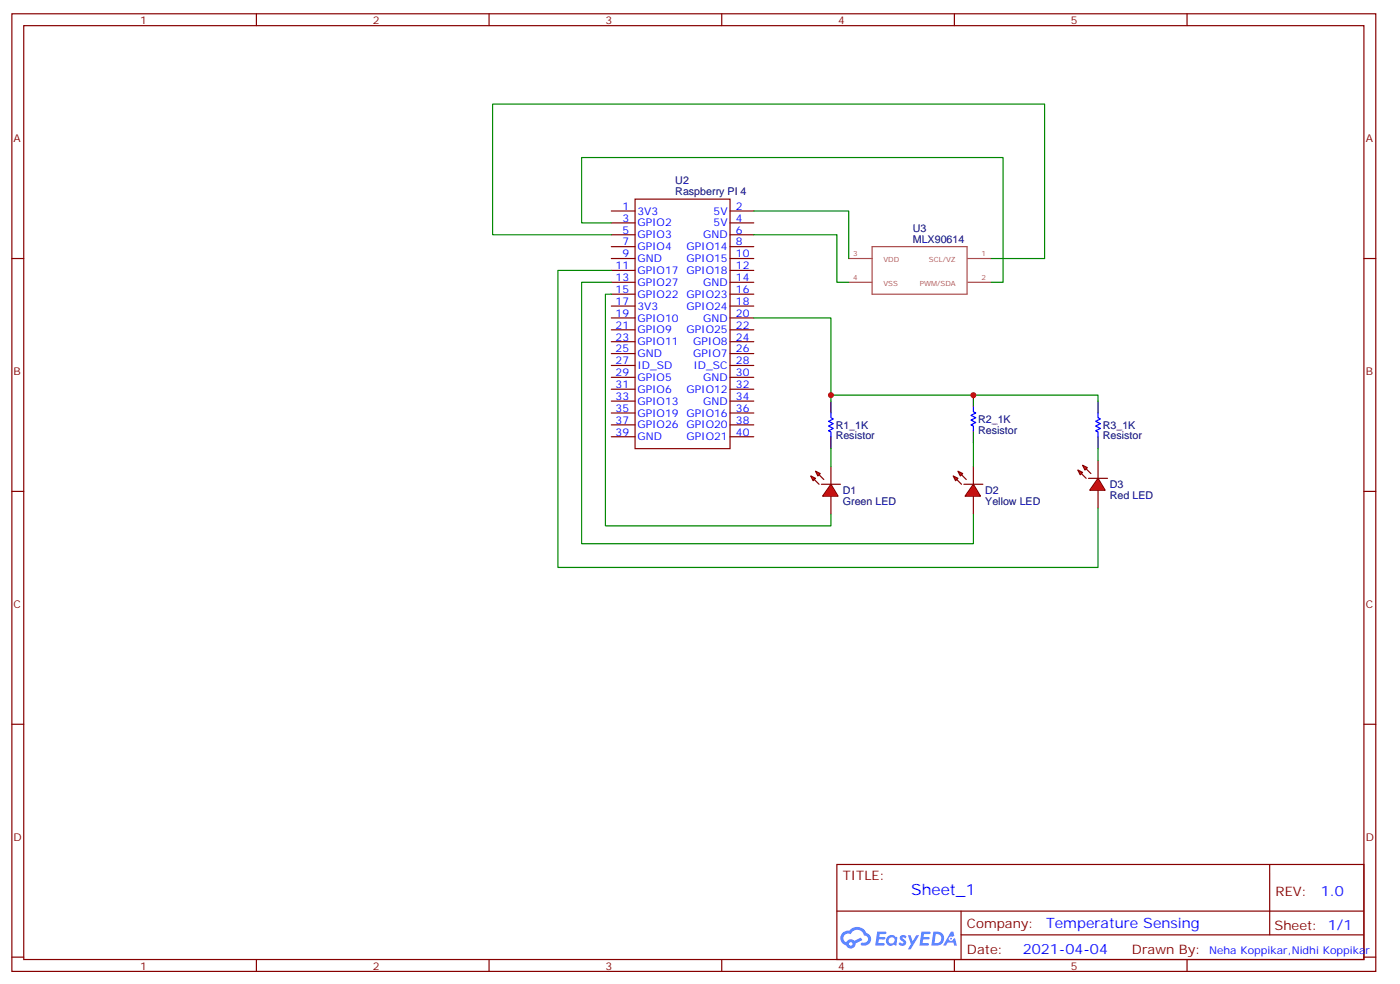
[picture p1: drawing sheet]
<svg xmlns="http://www.w3.org/2000/svg" width="416mm" height="292mm" viewBox="0 0 416 292" stroke-linecap="round" stroke-linejoin="round" font-family="sans-serif">
<g fill="none" stroke="#870000" stroke-width=".35">
<path d="M3.5 4.1h405.4v284.3h-405.4zM7.1 7.6h398.2v277.3h-398.2zM76.2 4.1v3.5M145.3 4.1v3.5M214.5 4.1v3.5M283.6 4.1v3.5M352.8 4.1v3.5M3.5 76.8h3.6M405.3 76.8h3.6M3.5 145.9h3.6M405.3 145.9h3.6M3.5 215.1h3.6"/>
<path d="M405.3 215.1h3.6M248.7 256.7h156.6v28.2h-156.6zM377.3 256.7v20.9M248.7 270.5h156.5M285.6 277.6h119.6M285.6 270.5v14.1M3.5 284.2h3.6M76.2 284.9v3.5M145.3 284.9v3.5M214.5 284.9v3.5M283.6 284.9v3.5M352.8 284.9v3.5"/>
<path d="M405.3 284.2h3.6"/>
</g>
<g fill="#5487ff">
<path d="M267.7 277.9a1.22 1.22 0 0 1 1.7 .2l-.4 .6a.47 .47 0 0 0-.3-.4 .47 .47 0 0 0-.5 .2l.1 .2a1.14 1.14 0 0 1 .8 1.8 1.14 1.14 0 0 1-1.9 0l-.2-.2 .5-.6 .7 .4a.29 .29 0 0 0 .3-.2 .29 .29 0 0 0-.2-.3 1.04 1.04 0 0 1-.6-1.7z"/>
<path d="M260.7 276.6h2.4l.3 .2-.2 .5h-1.8l-.1 .9h1.5l.3 .4-.3 .3h-1.6l-.2 1.1 1.7 .1 .2 .3-.2 .3-2.6 .1z"/>
<path d="M273.8 276.6h2.4l.3 .2-.1 .5h-1.8l-.2 .9h1.6l.3 .4-.4 .3h-1.6l-.1 1.1 1.7 .1 .2 .3-.2 .3-2.6 .1z"/>
<path d="M282.6 276.6h.7l.3 1.3-.6 .3a.69 .69 0 0 0-1 .3 .69 .69 0 0 0 .4 .9 .69 .69 0 0 0 .9-.6l.5-.2 .6 2.2h-.8l-.2-.9h-1.8l-.5 .9h-.8z"/>
<path d="M269.8 277.7h.8l.6 1.8 1.1-1.8h.9l-2.6 4.2h-.8l.9-1.6z"/>
<path d="M277.4 276.6l-.6 4.2h1.3a2.11 2.11 0 0 0 2.5-2.2 2.11 2.11 0 0 0-2.5-2zM278.1 277.3a1.39 1.39 0 0 1 1.7 1.5 1.39 1.39 0 0 1-1.8 1.2h-.3z"/>
<path d="M263.7 278.2a1.54 1.54 0 0 0-.1 2.2 1.54 1.54 0 0 0 2.2 .1l.6 .3 .3-2.3-.2-.3h-.4a1.49 1.49 0 0 0-2.4 0zM264 279.2a.94 .94 0 0 1 1.8 0 .94 .94 0 0 1-1.8 0z"/>
<path d="M250.4 277a2.18 2.18 0 0 0 1.1 3.7 1.44 1.44 0 0 0 1.6 .9 1.44 1.44 0 0 0 1.2-1.5l2-1-.5-.7-1.9 1a1.47 1.47 0 0 0-2.4 .4 1.39 1.39 0 0 1-.7-1.9 1.39 1.39 0 0 1 2-.5 2.12 2.12 0 0 1 2.2-1.3 2.12 2.12 0 0 1 1.9 1.7 1.14 1.14 0 0 1 1.1 1.4 1.14 1.14 0 0 1-1.7 .7 .43 .43 0 0 0-.5 .4 .43 .43 0 0 0 .4 .5 1.98 1.98 0 0 0 2.5-1.3 1.98 1.98 0 0 0-1.2-2.5 3.1 3.1 0 0 0-5.3-.7l-.9 .1zM252.3 280.3a.55 .55 0 0 1 1.1 0 .55 .55 0 0 1-1.1 0z"/>
<circle cx="282.6" cy="278.7" r=".26"/>
</g>
<g fill="none" stroke="#870000" stroke-width=".35">
<path d="M188.7 59.1h28.3v74.1h-28.3zM181.7 62.7h7M181.7 66.2h7M181.7 69.7h7M181.7 73.2h7M181.7 76.8h7M217 62.7h7M217 66.2h7M217 69.7h7M217 73.2h7M217 76.8h7M181.7 80.3h7"/>
<path d="M181.7 83.8h7M181.7 87.3h7M181.7 90.9h7M181.7 94.4h7M181.7 97.9h7M217 80.3h7M217 83.8h7M217 87.3h7M217 90.9h7M217 94.4h7M217 97.9h7M181.7 101.5h7"/>
<path d="M181.7 105h7M181.7 108.5h7M181.7 112h7M181.7 115.6h7M181.7 119.1h7M217 101.5h7M217 105h7M217 108.5h7M217 112h7M217 115.6h7M217 119.1h7M181.7 122.6h7"/>
<path d="M181.7 126.2h7M181.7 129.7h7M217 122.6h7M217 126.2h7M217 129.7h7M246.9 138.5v5.3M246.9 147.3v5.3"/>
</g>
<path d="M252.2 76.8h7M259.2 73.2h28.2v14.1h-28.2zM287.6 76.8h7M252.2 83.8h7M287.6 83.8h7" fill="none" stroke="#a64a4a" stroke-width=".35"/>
<g fill="#f00" stroke="#870000" stroke-width=".35">
<path d="M242.4 139.9l1.4 .7-.7 .7z"/>
<path d="M240.9 141.3l1.5 .7-.7 .7z"/>
</g>
<g fill="#870000" stroke="#870000" stroke-width=".35">
<path d="M243.4 141l1.4 1.4z"/>
<path d="M242 142.4l1.4 1.4z"/>
</g>
<g fill="#f00" stroke="#870000" stroke-width=".35">
<path d="M244.1 143.8h5.7z"/>
<path d="M246.9 143.8l2.2 3.5h-4.6z"/>
<path d="M326.3 142l2.1 3.6h-4.6z"/>
<path d="M323.5 142h5.6z"/>
</g>
<g fill="#870000" stroke="#870000" stroke-width=".35">
<path d="M321.4 140.6l1.4 1.4z"/>
<path d="M322.8 139.2l1.4 1.4z"/>
</g>
<g fill="#f00" stroke="#870000" stroke-width=".35">
<path d="M320.3 139.6l1.4 .7-.7 .7z"/>
<path d="M321.7 138.1l1.4 .8-.7 .7z"/>
</g>
<path d="M326.3 136.7v5.3M326.3 145.6v5.2" fill="none" stroke="#870000" stroke-width=".35"/>
<g fill="#f00" stroke="#870000" stroke-width=".35">
<path d="M289.3 143.8l2.1 3.5h-4.6z"/>
<path d="M286.5 143.8h5.6z"/>
</g>
<g fill="#870000" stroke="#870000" stroke-width=".35">
<path d="M284.3 142.4l1.5 1.4z"/>
<path d="M285.8 141l1.4 1.4z"/>
</g>
<g fill="#f00" stroke="#870000" stroke-width=".35">
<path d="M283.3 141.3l1.4 .7-.7 .7z"/>
<path d="M284.7 139.9l1.4 .7-.7 .7z"/>
</g>
<path d="M289.3 138.5v5.3M289.3 147.3v5.3" fill="none" stroke="#870000" stroke-width=".35"/>
<path d="M181.7 69.7h-35.3v-38.8h164v45.9h-15.8M181.7 66.2h-8.8v-19.4h125.2v37h-3.5M224 62.7h28.2v14.1M224 69.7h24.7v14.1h3.5M181.7 87.3h-1.8v68.8h67v-3.5M181.7 83.8h-8.8v77.6h116.4v-8.8M181.7 80.3h-15.9v88.2h160.5v-17.7M224 94.4h22.9v22.9M246.9 119.1v-1.8h79.4v1.8M246.9 133.2v5.3M289.3 131.4v7.1M326.3 133.2v3.5" fill="none" stroke="#008700" stroke-width=".35"/>
<path d="M246.9 119.1v3.5M289.3 117.3v3.6M326.3 119.1v3.5M246.9 129.7v3.5M289.3 127.9v3.5M326.3 129.7v3.5" fill="none" stroke="#000" stroke-width=".35"/>
<path d="M246.9 122.6v1.4l.7 .4-1.4 .7 1.4 .7-1.4 .7 1.4 .7-1.4 .7 .7 .4v1.4M289.3 120.9v1.4l.7 .3-1.4 .7 1.4 .7-1.4 .7 1.4 .7-1.4 .8 .7 .3v1.4M326.3 122.6v1.4l.7 .4-1.4 .7 1.4 .7-1.4 .7 1.4 .7-1.4 .7 .7 .4v1.4" fill="none" stroke="#00f" stroke-width=".35"/>
<g fill="#c00">
<circle cx="289.3" cy="117.3" r=".88"/>
<circle cx="246.9" cy="117.3" r=".88"/>
</g>
<text font-size="4.6" fill="#00f" x="270.8" y="265.7">Sheet_1</text>
<g font-size="4.2" fill="#00f">
<text x="392.5" y="265.9">1.0</text>
<text x="310.9" y="275.5">Temperature Sensing</text>
<text x="304" y="283.3">2021-04-04</text>
</g>
<g font-size="3.9" fill="#800">
<text x="250.5" y="261.3">TITLE:</text>
<text x="379.1" y="265.9">REV:</text>
<text x="287.4" y="275.5">Company:</text>
<text x="378.7" y="276.1">Sheet: 1/1</text>
<text x="287.4" y="283.1">Date:</text>
<text x="336.4" y="283.2">Drawn By:</text>
</g>
<g font-size="3.2" fill="#800">
<text x="41.6" y="7.1">1</text>
<text x="110.8" y="7.1">2</text>
<text x="179.9" y="7.1">3</text>
<text x="249.1" y="7.1">4</text>
<text x="318.2" y="7.1">5</text>
<text x="4.1" y="42.2">A</text>
<text x="405.9" y="42.2">A</text>
<text x="4.1" y="111.3">B</text>
<text x="405.9" y="111.3">B</text>
<text x="4.1" y="180.5">C</text>
<text x="405.9" y="180.5">C</text>
<text x="4.1" y="249.6">D</text>
<text x="405.9" y="249.6">D</text>
<text x="41.6" y="287.9">1</text>
<text x="110.8" y="287.9">2</text>
<text x="179.9" y="287.9">3</text>
<text x="249.1" y="287.9">4</text>
<text x="318.2" y="287.9">5</text>
</g>
<g font-size="3.2" fill="#000080">
<text x="200.7" y="57.9">Raspberry PI 4</text>
<text x="200.7" y="54.7">U2</text>
<text x="271.3" y="69">U3</text>
<text x="271.3" y="72.2">MLX90614</text>
<text x="290.7" y="125.5">R2_1K</text>
<text x="248.4" y="130.5">Resistor</text>
<text x="248.4" y="127.3">R1_1K</text>
<text x="290.7" y="128.7">Resistor</text>
<text x="327.7" y="130.5">Resistor</text>
<text x="327.7" y="127.3">R3_1K</text>
<text x="250.5" y="149.9">Green LED</text>
<text x="250.5" y="146.7">D1</text>
<text x="292.8" y="149.9">Yellow LED</text>
<text x="292.8" y="146.7">D2</text>
<text x="329.8" y="148.1">Red LED</text>
<text x="329.8" y="144.9">D3</text>
</g>
<g font-size="3.2" fill="#00f">
<text x="185" y="62.3">1</text>
<text x="185" y="65.8">3</text>
<text x="189.4" y="63.7">3V3</text>
<text x="212.1" y="63.7">5V</text>
<text x="218.7" y="62.3">2</text>
<text x="218.7" y="65.8">4</text>
<text x="185" y="69.4">5</text>
<text x="189.4" y="67.2">GPIO2</text>
<text x="189.4" y="70.8">GPIO3</text>
<text x="209" y="70.8">GND</text>
<text x="212.1" y="67.2">5V</text>
<text x="218.7" y="69.4">6</text>
<text x="185" y="72.9">7</text>
<text x="185" y="76.4">9</text>
<text x="189.4" y="74.3">GPIO4</text>
<text x="189.4" y="77.8">GND</text>
<text x="204" y="74.3">GPIO14</text>
<text x="204" y="77.8">GPIO15</text>
<text x="218.7" y="72.9">8</text>
<text x="218.7" y="76.4">10</text>
<text x="182.9" y="79.9">11</text>
<text x="182.9" y="83.5">13</text>
<text x="189.4" y="81.4">GPIO17</text>
<text x="204" y="81.4">GPIO18</text>
<text x="218.7" y="79.9">12</text>
<text x="218.7" y="83.5">14</text>
<text x="182.9" y="87">15</text>
<text x="189.4" y="84.9">GPIO27</text>
<text x="189.4" y="88.4">GPIO22</text>
<text x="204" y="88.4">GPIO23</text>
<text x="209" y="84.9">GND</text>
<text x="218.7" y="87">16</text>
<text x="182.9" y="90.5">17</text>
<text x="182.9" y="94.1">19</text>
<text x="189.4" y="91.9">3V3</text>
<text x="189.4" y="95.5">GPIO10</text>
<text x="204" y="91.9">GPIO24</text>
<text x="209" y="95.5">GND</text>
<text x="218.7" y="90.5">18</text>
<text x="218.7" y="94.1">20</text>
<text x="182.9" y="97.6">21</text>
<text x="182.9" y="101.1">23</text>
<text x="189.4" y="99">GPIO9</text>
<text x="204" y="99">GPIO25</text>
<text x="218.7" y="97.6">22</text>
<text x="218.7" y="101.1">24</text>
<text x="182.9" y="104.6">25</text>
<text x="189.4" y="102.5">GPIO11</text>
<text x="189.4" y="106">GND</text>
<text x="206" y="102.5">GPIO8</text>
<text x="206" y="106">GPIO7</text>
<text x="218.7" y="104.6">26</text>
<text x="182.9" y="108.2">27</text>
<text x="182.9" y="111.7">29</text>
<text x="189.4" y="109.6">ID_SD</text>
<text x="189.4" y="113.1">GPIO5</text>
<text x="206.1" y="109.6">ID_SC</text>
<text x="209" y="113.1">GND</text>
<text x="218.7" y="108.2">28</text>
<text x="218.7" y="111.7">30</text>
<text x="182.9" y="115.2">31</text>
<text x="182.9" y="118.7">33</text>
<text x="189.4" y="116.6">GPIO6</text>
<text x="204" y="116.6">GPIO12</text>
<text x="218.7" y="115.2">32</text>
<text x="218.7" y="118.7">34</text>
<text x="182.9" y="122.3">35</text>
<text x="182.9" y="125.8">37</text>
<text x="189.4" y="120.2">GPIO13</text>
<text x="189.4" y="123.7">GPIO19</text>
<text x="204" y="123.7">GPIO16</text>
<text x="209" y="120.2">GND</text>
<text x="218.7" y="122.3">36</text>
<text x="218.7" y="125.8">38</text>
<text x="182.9" y="129.3">39</text>
<text x="189.4" y="127.2">GPIO26</text>
<text x="189.4" y="130.7">GND</text>
<text x="204" y="127.2">GPIO20</text>
<text x="204" y="130.7">GPIO21</text>
<text x="218.7" y="129.3">40</text>
<text x="359.4" y="283.2">Neha Koppikar,Nidhi Koppikar</text>
</g>
<g font-size="2.1" fill="#a54b4b">
<text x="253.6" y="76.1">3</text>
<text x="262.5" y="77.8">VDD</text>
<text x="276.1" y="77.8">SCL/VZ</text>
<text x="291.7" y="76.1">1</text>
<text x="253.6" y="83.1">4</text>
<text x="291.7" y="83.1">2</text>
<text x="262.5" y="84.9">VSS</text>
<text x="273.4" y="84.9">PWM/SDA</text>
</g>
</svg>
